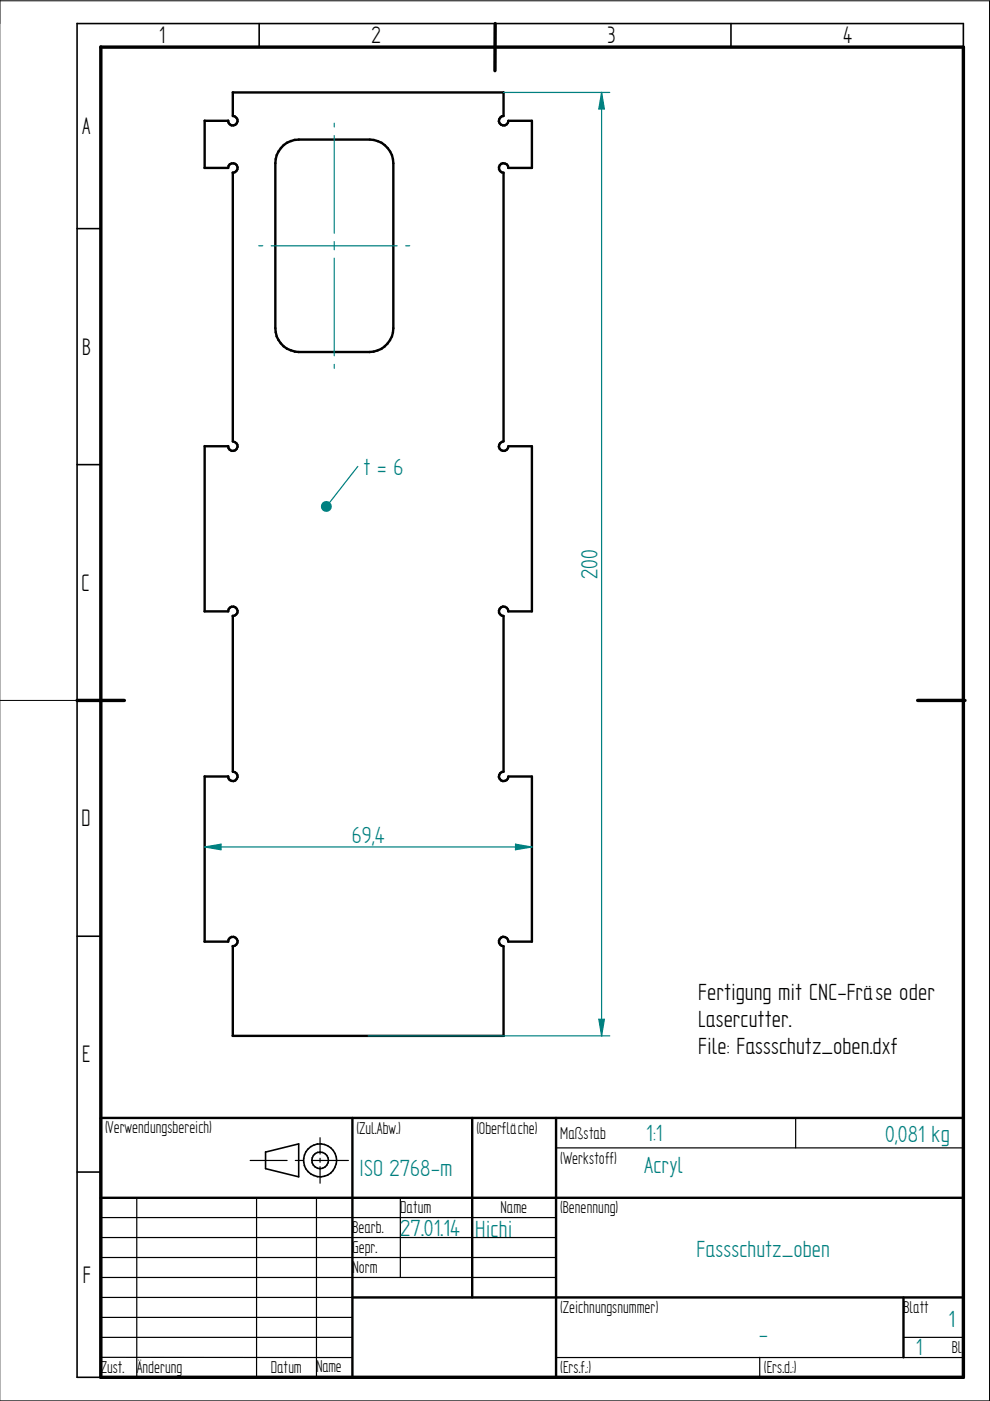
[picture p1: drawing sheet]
<svg xmlns="http://www.w3.org/2000/svg" width="210mm" height="297mm" viewBox="0 0 210 297" stroke-linecap="round" stroke-linejoin="round" font-family="sans-serif">
<path d="M0 0v297h209.8v-296.8h-209.8M0 148.5h16.3" fill="none" stroke="#000" stroke-width=".21"/>
<g fill="none" stroke="#000" stroke-width=".34">
<path d="M16.3 5v287h5.1M16.3 5h188v5M54.9 5v5M105 5v5M155 5v5M16.3 48.5h5.1M16.3 98.5h5.1M16.3 148.5h5.1M16.3 198.5h5.1M16.3 248.5h5.1M56.3 244.2v3.6l7 1.7v-7l-7 1.8M64.4 246.4l.2 .7"/>
<path d="M64.4 245.6v.8M64.5 247.1l.4 .7M64.6 244.9l-.2 .8M64.8 247.8l.5 .6M65.3 248.4l.6 .5M65.3 243.6l-.7 1.3M65.9 248.9l.7 .4M65.9 243.1l-.6 .5M66.1 246l.1 .5M66.2 246.5l.3 .6M66.4 247l.4 .4M66.5 244.9l-.4 1.1"/>
<path d="M66.5 249.2l.8 .3M66.6 242.7l-.7 .4M66.8 247.4l.6 .3M66.8 244.6l-.3 .4M67.3 249.5h.8M67.3 247.7l.6 .1M67.3 242.6a3.5 3.5 0 0 1 3.7 4.9M67.3 242.5l-.7 .3M67.4 244.3a1.74 1.74 0 0 1 2.1 .9 1.74 1.74 0 0 1-.6 2.2M67.4 244.3l-.6 .3M68.4 247.7l-.6 .1M68.8 249.4l-.8 .1"/>
<path d="M68.9 247.4l-.5 .3M70.7 248.2l-1.2 .9-.8 .3M71 247.5l-.4 .7"/>
</g>
<path d="M21.4 9.9l182.9 .1v282h-182.9zM105 5l-.1 10M16.3 148.5h10.1M194.6 148.5h10" fill="none" stroke="#000" stroke-width=".72"/>
<g fill="none" stroke="#000" stroke-width=".51">
<path d="M49.4 19.6h57.4v5l-.4 .1M49.4 19.6v5a1 1 0 0 1 .8 1.6M43.4 25.6h5M43.4 25.6v10M48.4 25.6l.1 .4M48.4 26l.3 .4M48.5 35.1l-.1 .5h-5.1M48.7 26.3l.4 .3 .8-.1M48.7 34.8l-.2 .4M49.1 34.6l-.4 .2M49.1 34.7a.97 .97 0 0 1 1.1 .4 .97 .97 0 0 1-.1 1.2M49.4 36.6v57a1 1 0 0 1 .8 1.6"/>
<path d="M49.8 36.5l-.5 .1M50.1 36.3l-.4 .2M50.2 26.2l-.3 .3M58.5 33.7l-.1 35.9M58.7 32.9l-.2 .8M59.1 32.1l-.4 .8M59.6 31.4l-.5 .7M60.2 30.7l-.6 .7M60.9 30.2l-.7 .6M61.7 29.9l-.8 .4M62.5 29.7l15.9-.1a5.1 5.1 0 0 1 5 5v35l-.3 1.7-.4 .8M62.5 29.6l-.8 .3"/>
<path d="M105.7 25.7l.3 .5M105.8 35.9l.2 .4M105.8 35.4v.5M105.8 25.3v.4M105.9 26.1l.4 .4M106 35l-.2 .5M106 36.2l.4 .3M106 24.9l-.2 .4M106.2 26.4l.4 .2M106.3 34.7l-.3 .4M106.3 36.5l.5 .1v57M106.4 24.6l-.4 .4"/>
<path d="M106.6 26.6h.5M107.4 26.4l.3-.4 .1-.4h5v10h-5.1a.94 .94 0 0 0-.4-.9 .94 .94 0 0 0-1 .1M107.4 26.4l-.4 .2M58.4 69.6l.1 .9M58.5 70.4l.2 .9M58.6 71.3l.5 .8M59 72.1l.6 .7M59.5 72.8l.7 .6M60.1 73.4l.8 .6M60.8 73.9l.9 .4M61.6 74.3l.9 .2M62.5 74.5l.9 .1"/>
<path d="M63.3 74.6h15.1M79.2 74.5l-.8 .1M80.1 74.3l-.9 .2M80.9 74l-.8 .3M81.6 73.4l-.7 .6M82.2 72.8l-.7 .6M82.7 72.1l-.5 .7M43.4 94.6v35M43.4 94.6h5M48.4 94.6l.1 .4M48.4 95l.3 .4M48.7 95.3l.4 .3 .8-.1"/>
<path d="M50.2 95.2l-.3 .3M105.7 94.7l.3 .5M105.9 95.1l.4 .4M106 93.9l-.2 .8M106.2 95.4l.4 .2M106.4 93.7l-.4 .3M106.6 95.6h.5M106.8 93.6l-.4 .1M107.4 95.4l.3-.4 .1-.4h5v35h-5.1a.94 .94 0 0 0-.4-.9 .94 .94 0 0 0-1 .1M107.4 95.4l-.4 .2M48.7 128.8l-.3 .8h-5.1M49.1 128.6l-.4 .3"/>
<path d="M49.1 128.7a.97 .97 0 0 1 1.1 .4 .97 .97 0 0 1-.1 1.2M49.4 130.6v33a.96 .96 0 0 1 .8 .5 .96 .96 0 0 1 0 1M49.8 130.5l-.5 .1M50.1 130.3l-.4 .2M105.8 129.9l.2 .4M105.8 129.5v.4M106 129l-.2 .5M106 130.2l.4 .3M106.3 128.7l-.3 .4M106.3 130.5l.5 .1v33l-.8 .4M43.4 164.6v35M43.4 164.6h5"/>
<path d="M48.4 164.6l.1 .5M48.4 165l.3 .4M48.7 165.4l.4 .2 .8-.1M50.2 165.1l-.3 .4M105.7 164.7l.3 .4M105.9 165.1l.4 .4M106 163.9l-.2 .9M106.2 165.4l.4 .2M107.1 165.6h-.5M107.4 165.4l.3-.3 .1-.5h5v35h-5.1a.96 .96 0 0 0-1.1-1M107.4 165.4l-.4 .2M48.7 198.8l-.3 .8h-5.1"/>
<path d="M49.1 198.6l-.4 .3M49.1 198.7a.97 .97 0 0 1 1.1 .4 .97 .97 0 0 1-.1 1.2M105.8 199.9l.2 .4M105.8 199.4v.5M106 199.1l-.2 .4M106.6 198.6l-.6 .5M49.4 200.6v19M49.8 200.5l-.5 .1M50.1 200.3l-.4 .2M106 200.2l.4 .3M106.3 200.5l.5 .1v19h-57.5M21.4 237h182.9v55h-182.9z"/>
<path d="M74.7 237v55M100.1 237v38.1M117.9 237v55M21.4 254h182.9M74.7 275.1h129.6M191.6 275.1v12.7"/>
</g>
<g fill="none" stroke="#000" stroke-width=".25">
<path d="M168.7 237v6.4M21.4 258.1h96.5M29 254v38M53 246h7.9M54.4 254v38M62.6 246h1.7M66.1 246h7.8M67.1 254v38M67.9 241.2v3.5M67.9 245.6v.8M67.9 247.4v3.5M84.9 254v16.8"/>
<path d="M117.9 243.4h86.4M21.4 279.3h53.3M21.4 275.1h53.3M21.4 270.8h96.5M21.4 266.6h96.5M21.4 262.4h96.5M21.4 287.8h53.2M21.4 283.5h53.3M117.8 287.8h86.4M161.1 287.8v4.2M191.6 283.5h12.7"/>
</g>
<path d="M127.6 19.6l.5 3.5h-1.1l.6-3.5" fill="none" stroke="#008080" stroke-width=".25"/>
<path d="M127.6 19.6l.5 3.5h-1.1z" fill="#008080"/>
<path d="M127 216.1l.6 3.5 .5-3.5h-1.1" fill="none" stroke="#008080" stroke-width=".25"/>
<path d="M127 216.1h1.1l-.5 3.5z" fill="#008080"/>
<path d="M106.8 19.6h22.5M127.6 19.6v200M46.9 179l-3.6 .6M46.9 178.9v1.3l-3.5-.6M78.1 219.6h51.2" fill="none" stroke="#008080" stroke-width=".25"/>
<path d="M43.4 179.6l3.5-.6v1.2z" fill="#008080"/>
<path d="M109.3 179l3.5 .6-3.5 .6M109.3 178.9v1.3" fill="none" stroke="#008080" stroke-width=".25"/>
<path d="M109.3 179l3.5 .6-3.5 .6z" fill="#008080"/>
<path d="M70.9 26.1v.8M70.9 28.7v20.7M54.9 52.1h.8M57.5 52.1h26.7M70.9 51.2v1.8M70.9 54.7v20.7M86 52.1h.9M70.9 77.3v.8M75.9 98.9l-6.7 8.5M43.4 179.6h69.4" fill="none" stroke="#008080" stroke-width=".25"/>
<circle cx="69.2" cy="107.4" r="1.17" fill="#008080"/>
<g font-size="5.7">
<text x="33.8" y="9.2">1</text>
<text x="78.8" y="9.2">2</text>
<text x="128.8" y="9.2">3</text>
<text x="178.8" y="9.2">4</text>
<text x="17.4" y="28.4">A</text>
<text x="17.4" y="75.2">B</text>
<text x="17.3" y="125.2">C</text>
<text x="17.3" y="175.2">D</text>
<text x="17.4" y="225.2">E</text>
<text x="17.6" y="271.9">F</text>
</g>
<g font-size="5.6" fill="#008080">
<text x="77.1" y="100.7">t = 6</text>
<text x="126.7" y="122.8" transform="rotate(-90 126.7 122.8)">200</text>
<text x="74.6" y="178.7">69,4</text>
<text x="137" y="242">1:1</text>
<text x="187.7" y="242.2">0,081 kg</text>
<text x="76.2" y="249.4">ISO 2768-m</text>
<text x="136.6" y="248.8">Acryl</text>
<text x="84.9" y="262">27.01.14</text>
<text x="100.8" y="262.3">Hichi</text>
<text x="147.7" y="266.6">Fassschutz_oben</text>
<text x="201.1" y="281.3">1</text>
<text x="160.9" y="284.6">-</text>
<text x="194.2" y="287.4">1</text>
</g>
<g font-size="5.6">
<text x="148" y="212.1">Fertigung mit CNC-Fräse oder</text>
<text x="148" y="217.8">Lasercutter.</text>
<text x="148" y="223.5">File: Fassschutz_oben.dxf</text>
</g>
<g font-size="4.1">
<text x="22.3" y="240.2">(Verwendungsbereich)</text>
<text x="75.6" y="240.4">(Zul.Abw.)</text>
<text x="101" y="240.4">(Oberfläche)</text>
<text x="118.8" y="241.4">Maßstab</text>
<text x="118.8" y="246.7">(Werkstoff)</text>
<text x="84.9" y="257.3">Datum</text>
<text x="106.1" y="257.3">Name</text>
<text x="118.8" y="257.3">(Benennung)</text>
<text x="74.7" y="261.5">Bearb.</text>
<text x="74.7" y="265.7">Gepr.</text>
<text x="74.7" y="270">Norm</text>
<text x="118.8" y="278.4">(Zeichnungsnummer)</text>
<text x="191.6" y="278.4">Blatt</text>
<text x="201.8" y="286.9">Bl.</text>
<text x="21.4" y="291.1">Zust. Änderung</text>
<text x="57.4" y="291.1">Datum</text>
<text x="67.1" y="291">Name</text>
<text x="118.8" y="291.1">(Ers.f.:)</text>
<text x="162" y="291.1">(Ers.d.:)</text>
</g>
</svg>
